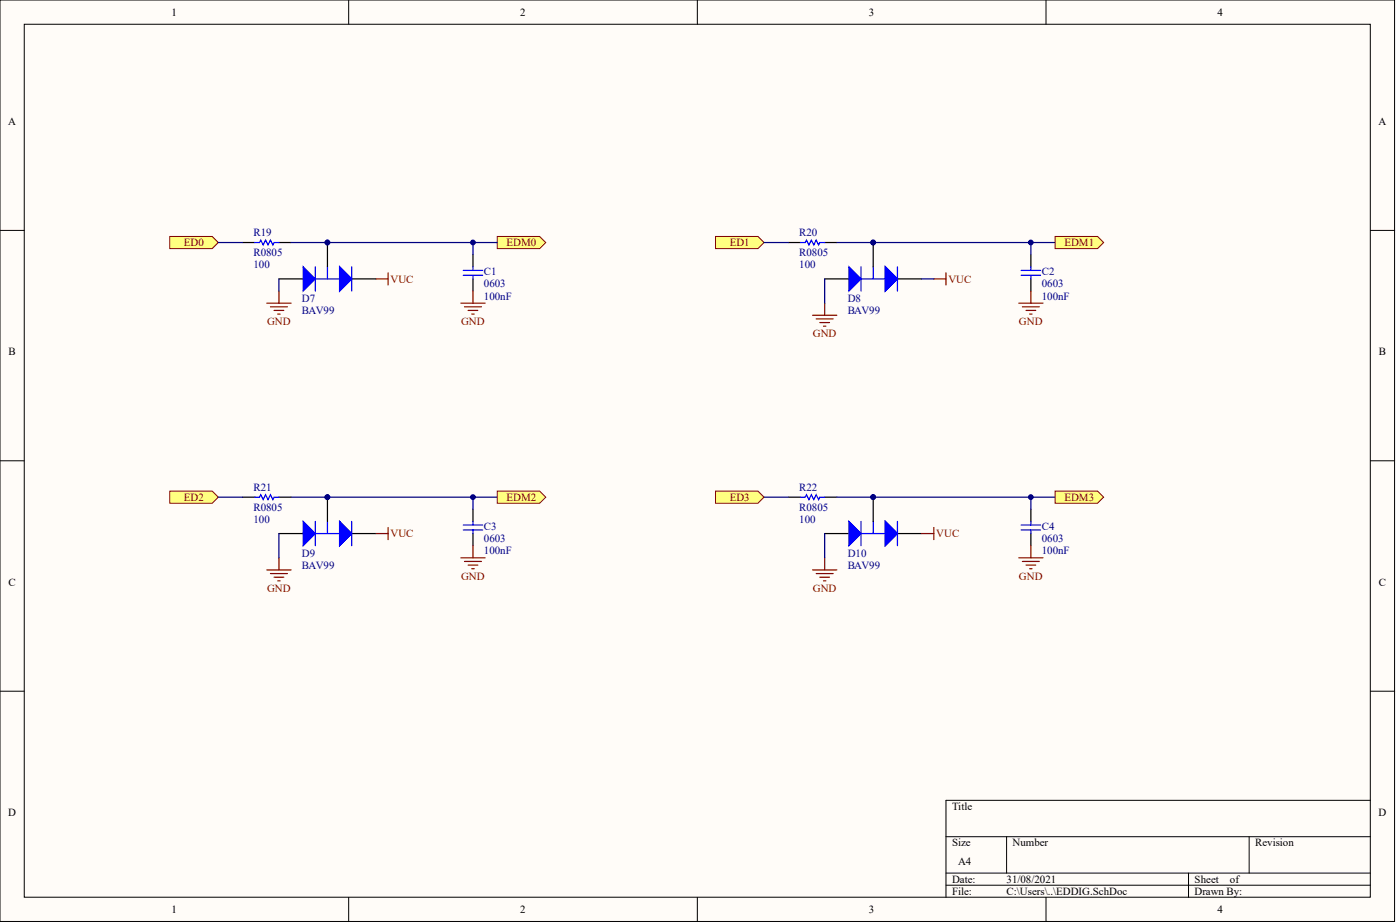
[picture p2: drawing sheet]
<svg xmlns="http://www.w3.org/2000/svg" width="1440mm" height="950mm" viewBox="0 0 1440 950" stroke-linecap="round" stroke-linejoin="round" font-family="sans-serif">
<g fill="#fffcf8" stroke="#000" stroke-width="1.03">
<path d="M0 0h1435v947h-1435z"/>
<path d="M25 25h1385v897h-1385z"/>
</g>
<g fill="none" stroke="#000" stroke-width="1.03">
<path d="M359 0v25M717 0v25M1076 0v25M0 237h25M1410 237h25M0 474h25M1410 474h25M0 711h25M1410 711h25M1410 823h-437v100M973 860h437M1036 860v38"/>
<path d="M1285 860v38M973 898h437M1223 898v25M973 910h437M359 923v25M717 923v25M1076 923v25"/>
</g>
<g fill="#ffff80" stroke="#800000" stroke-width="1.03">
<path d="M512 243h43l6 6-6 7h-43z" fill-rule="evenodd"/>
<path d="M175 243h43l7 6-7 7h-43z" fill-rule="evenodd"/>
</g>
<path d="M250 249h12M287 249h12M337 249v25M287 287h25M362 287h25" fill="none" stroke="#000" stroke-width="1.2"/>
<path d="M262 249h5l1-2 3 5 2-5 3 5 2-5 3 5 1-3h5M324 274v25M337 274v13M362 274v25M324 287h25" fill="none" stroke="#00f" stroke-width="1.2"/>
<circle cx="337" cy="249" r="2.4" fill="#000080" stroke="#000080" stroke-width="1.03"/>
<g fill="#00f" stroke="#00f" stroke-width="1.2">
<path d="M312 274l12 13-12 12z"/>
<path d="M349 274l13 13-13 12z"/>
</g>
<path d="M287 299v13M387 287h12M399 281v12M275 312h24M278 315h18M282 319h10M286 323h2" fill="none" stroke="#800000" stroke-width="1.2"/>
<path d="M225 249h25" fill="none" stroke="#000080" stroke-width="1.2"/>
<path d="M736 243h44l6 6-6 7h-44z" fill-rule="evenodd" fill="#ffff80" stroke="#800000" stroke-width="1.03"/>
<path d="M811 249h13M848 249h13M898 249v25M848 287h25M923 287h25" fill="none" stroke="#000" stroke-width="1.2"/>
<path d="M824 249h5l1-2 2 5 3-5 2 5 3-5 2 5 1-3h5M886 274v25M898 274v13M923 274v25M886 287h25" fill="none" stroke="#00f" stroke-width="1.2"/>
<circle cx="898" cy="249" r="2.4" fill="#000080" stroke="#000080" stroke-width="1.03"/>
<g fill="#00f" stroke="#00f" stroke-width="1.2">
<path d="M873 274l13 13-13 12z"/>
<path d="M911 274l12 13-12 12z"/>
</g>
<path d="M961 287h12M973 281v12M848 312v12M836 324h25M840 328h17M843 332h10M847 335h3" fill="none" stroke="#800000" stroke-width="1.2"/>
<path d="M786 249h25" fill="none" stroke="#000080" stroke-width="1.2"/>
<path d="M175 505h43l7 6-7 6h-43z" fill-rule="evenodd" fill="#ffff80" stroke="#800000" stroke-width="1.03"/>
<path d="M250 511h12M287 511h12M337 511v25M287 549h25M362 549h25" fill="none" stroke="#000" stroke-width="1.2"/>
<path d="M262 511h5l1-2 3 5 2-5 3 5 2-5 3 5 1-3h5M324 536v25M337 536v13M362 536v25M324 549h25" fill="none" stroke="#00f" stroke-width="1.2"/>
<circle cx="337" cy="511" r="2.4" fill="#000080" stroke="#000080" stroke-width="1.03"/>
<g fill="#00f" stroke="#00f" stroke-width="1.2">
<path d="M312 536l12 13-12 12z"/>
<path d="M349 536l13 13-13 12z"/>
</g>
<path d="M387 549h12M399 542v13M287 574v12M275 586h24M278 590h18M282 593h10M286 597h2" fill="none" stroke="#800000" stroke-width="1.2"/>
<path d="M225 511h25" fill="none" stroke="#000080" stroke-width="1.2"/>
<path d="M736 505h44l6 6-6 6h-44z" fill-rule="evenodd" fill="#ffff80" stroke="#800000" stroke-width="1.03"/>
<g fill="none" stroke="#000" stroke-width="1.2">
<path d="M487 262v12M1061 262v12M487 287v12M1061 287v12M811 511h13M848 511h13M898 511v25M487 524v12M1061 524v12M487 549v12M848 549h25M923 549h25"/>
<path d="M1061 549v12"/>
</g>
<g fill="none" stroke="#00f" stroke-width="1.2">
<path d="M477 278h20M487 274v4M1051 278h20M1061 274v4M477 283h20M487 283v4M1051 283h20M1061 283v4M824 511h5l1-2 2 5 3-5 2 5 3-5 2 5 1-3h5M477 540h20M487 536v4M886 536v25"/>
<path d="M898 536v13M923 536v25M1051 540h20M1061 536v4M477 545h20M487 545v4M886 549h25M1051 545h20M1061 545v4"/>
</g>
<g fill="#000080" stroke="#000080" stroke-width="1.03">
<circle cx="898" cy="511" r="2.4"/>
<circle cx="487" cy="249" r="2.4"/>
<circle cx="1061" cy="249" r="2.4"/>
<circle cx="487" cy="511" r="2.4"/>
<circle cx="1061" cy="511" r="2.4"/>
</g>
<g fill="#00f" stroke="#00f" stroke-width="1.2">
<path d="M873 536l13 13-13 12z"/>
<path d="M911 536l12 13-12 12z"/>
</g>
<g fill="none" stroke="#800000" stroke-width="1.2">
<path d="M487 299v13M1061 299v13M474 312h25M478 315h17M482 319h10M1048 312h25M1052 315h17M1056 319h10M485 323h3M1059 323h3M948 549h13M961 542v13"/>
<path d="M474 574h25M478 577h17M487 561v13M848 574v12M1048 574h25M1052 577h17M1061 561v13M482 581h10M485 585h3M836 586h25M840 590h17M843 593h10"/>
<path d="M847 597h3M1056 581h10M1059 585h3"/>
</g>
<g fill="none" stroke="#000080" stroke-width="1.2">
<path d="M299 249h213M487 249v13M861 249h225M1061 249v13M287 287v12M848 287v25M948 287h13M299 511h213M487 511v13M786 511h25M861 511h225M1061 511v13"/>
<path d="M287 549v25M848 549v25"/>
</g>
<g fill="#ffff80" stroke="#800000" stroke-width="1.03">
<path d="M1086 243h43l6 6-6 7h-43z" fill-rule="evenodd"/>
<path d="M512 505h43l6 6-6 6h-43z" fill-rule="evenodd"/>
<path d="M1086 505h43l6 6-6 6h-43z" fill-rule="evenodd"/>
</g>
<g font-size="11.2">
<text x="177" y="16">1</text>
<text x="535" y="16">2</text>
<text x="894" y="16">3</text>
<text x="1253" y="16">4</text>
<text x="8" y="128">A</text>
<text x="1418" y="128">A</text>
<text x="9" y="365">B</text>
<text x="1419" y="365">B</text>
<text x="9" y="602">C</text>
<text x="1419" y="602">C</text>
<text x="979" y="833">Title</text>
<text x="8" y="839">D</text>
<text x="1418" y="839">D</text>
<text x="979" y="870">Size</text>
<text x="1042" y="870">Number</text>
<text x="1291" y="870">Revision</text>
<text x="986" y="889">A4</text>
<text x="979" y="908">Date:</text>
<text x="1036" y="908">31/08/2021</text>
<text x="1229" y="908">Sheet</text>
<text x="1265" y="908">of</text>
<text x="979" y="920">File:</text>
<text x="1036" y="920">C:\Users\..\EDDIG.SchDoc</text>
<text x="1229" y="920">Drawn By:</text>
<text x="177" y="939">1</text>
<text x="535" y="939">2</text>
<text x="894" y="939">3</text>
<text x="1253" y="939">4</text>
</g>
<g font-size="11.2" fill="#000080">
<text x="261" y="243">R19</text>
<text x="822" y="243">R20</text>
<text x="261" y="263">R0805</text>
<text x="822" y="263">R0805</text>
<text x="261" y="276">100</text>
<text x="822" y="276">100</text>
<text x="498" y="283">C1</text>
<text x="1072" y="283">C2</text>
<text x="498" y="295">0603</text>
<text x="1072" y="295">0603</text>
<text x="311" y="310">D7</text>
<text x="498" y="308">100nF</text>
<text x="872" y="310">D8</text>
<text x="1072" y="308">100nF</text>
<text x="311" y="323">BAV99</text>
<text x="872" y="323">BAV99</text>
<text x="261" y="505">R21</text>
<text x="822" y="505">R22</text>
<text x="261" y="525">R0805</text>
<text x="822" y="525">R0805</text>
<text x="261" y="537">100</text>
<text x="822" y="537">100</text>
<text x="498" y="545">C3</text>
<text x="1072" y="545">C4</text>
<text x="498" y="557">0603</text>
<text x="1072" y="557">0603</text>
<text x="498" y="570">100nF</text>
<text x="1072" y="570">100nF</text>
<text x="311" y="572">D9</text>
<text x="872" y="572">D10</text>
<text x="311" y="585">BAV99</text>
<text x="872" y="585">BAV99</text>
</g>
<g font-size="11.2" fill="#800000">
<text x="189" y="253">ED0</text>
<text x="521" y="253">EDM0</text>
<text x="751" y="253">ED1</text>
<text x="1095" y="253">EDM1</text>
<text x="402" y="291">VUC</text>
<text x="976" y="291">VUC</text>
<text x="275" y="334">GND</text>
<text x="474" y="334">GND</text>
<text x="1048" y="334">GND</text>
<text x="836" y="347">GND</text>
<text x="189" y="515">ED2</text>
<text x="521" y="515">EDM2</text>
<text x="751" y="515">ED3</text>
<text x="1095" y="515">EDM3</text>
<text x="402" y="552">VUC</text>
<text x="963" y="552">VUC</text>
<text x="474" y="596">GND</text>
<text x="1048" y="596">GND</text>
<text x="275" y="608">GND</text>
<text x="836" y="608">GND</text>
</g>
</svg>
